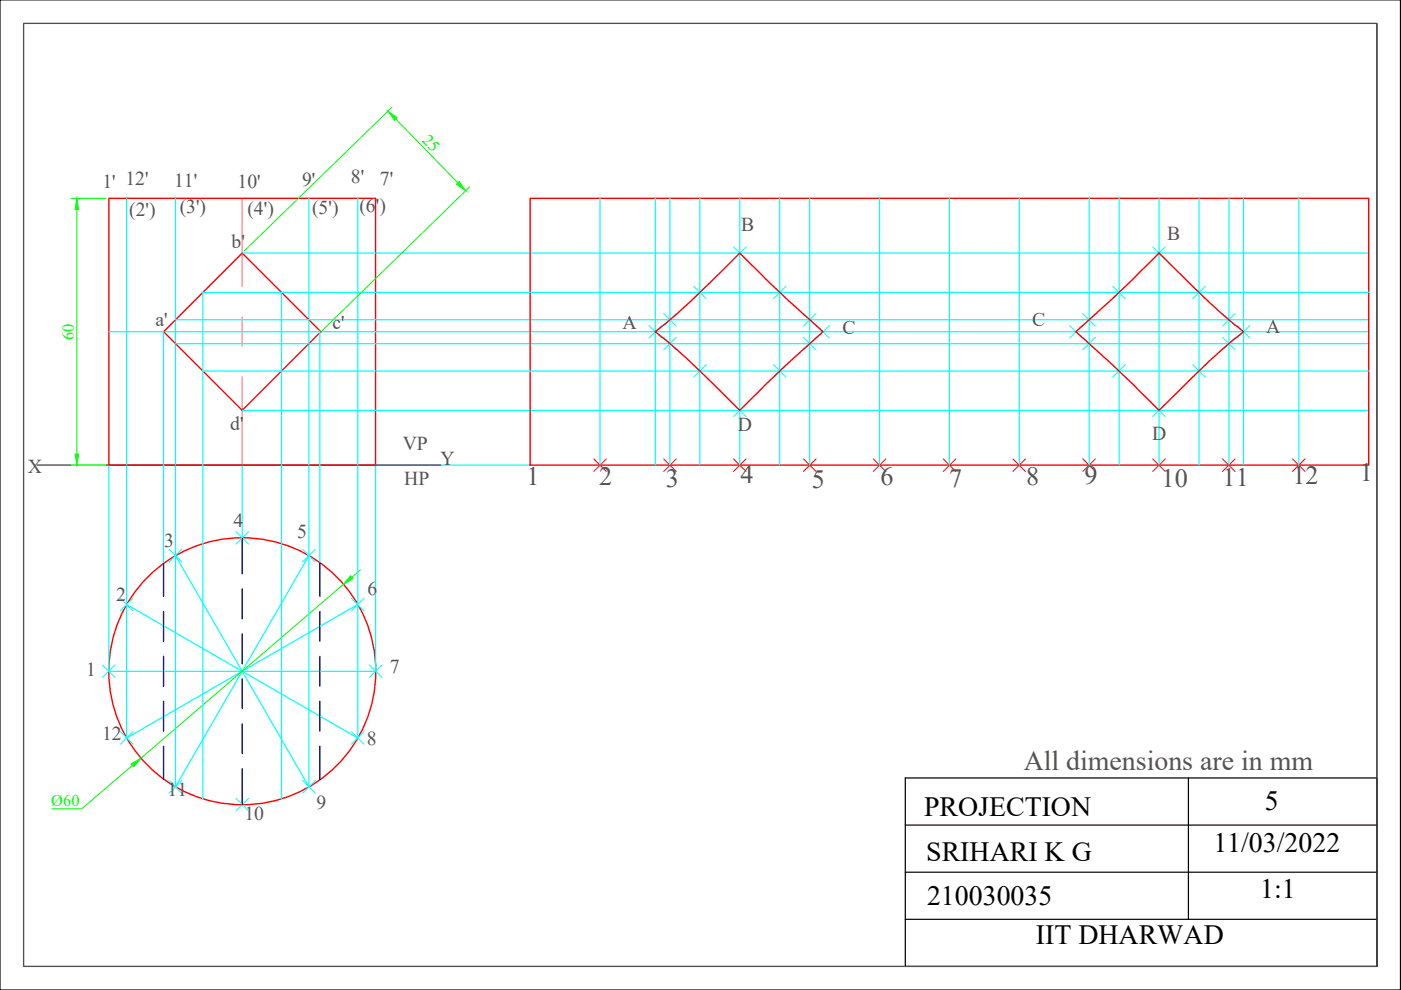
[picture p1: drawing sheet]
<svg xmlns="http://www.w3.org/2000/svg" width="297mm" height="210mm" viewBox="0 0 297 210" stroke-linecap="round" stroke-linejoin="round" font-family="sans-serif">
<!-- layer: Thin -->
<g fill="none" stroke="#0ff" stroke-width=".25">
<path d="M26.8 42.1v114.4l49.1-28.3M37.2 42.1v124.7l28.3-49M51.4 53.7h238.9M65.5 42.1v124.7l-28.3-49M75.9 42.1v114.4l-49.1-28.3M127.2 42.1v56.5M138.9 42.1v56.5M142 42.1v56.5M148.4 42.1v56.5M156.8 42.1v56.5M165.3 42.1v56.5M171.7 42.1v56.5"/>
<path d="M186.5 42.1v56.5M201.3 42.1v56.5M216.1 42.1v56.5M230.9 42.1v56.5M237.3 42.1v56.5M245.7 42.1v56.5M254.2 42.1v56.5M260.6 42.1v56.5M263.7 42.1v56.5M275.4 42.1v56.5M23.1 70.3h267.2M34.7 70.3v49.2"/>
<path d="M37.2 67.8h253.1M37.2 72.9h253.1M43 78.7h247.2M59.7 62v107.3M67.8 70.1v49.2M290.2 62h-247.2v107.3M23.1 98.6v43.7h56.5v-43.7h32.8M51.4 98.6v15.4M51.4 87h238.9"/>
</g>
<!-- layer: Axis -->
<path d="M7.9 98.6h85.5" fill="none" stroke="#545454" stroke-width=".3"/>
<!-- layer: Thick -->
<g fill="none" stroke="#f00" stroke-width=".3">
<path d="M23.1 42.1h56.5v56.5h-56.5zM112.4 42.1h177.8v56.5h-177.8zM34.7 70.3l16.7-16.6 16.6 16.6-16.6 16.7zM138.9 70.3a180.3 180.3 0 0 0 17.9-16.6l7.6 7.4 10.1 9.2-7.9 7.1-9.8 9.6-10.9-10.7zM228.1 70.3l10.1-9.2 7.5-7.4a200.1 200.1 0 0 0 16.2 15.2l1.8 1.4-7 6-11 10.7-9.7-9.6z"/>
<circle cx="51.4" cy="142.3" r="28.3"/>
</g>
<!-- layer: Thin -->
<g fill="none" stroke="#0ff" stroke-width=".21">
<path d="M155.5 52.3l2.7 2.7M158.2 52.3l-2.7 2.7M244.4 52.3l2.7 2.7M247.1 52.3l-2.7 2.7M137.6 69l2.7 2.7M140.3 69l-2.7 2.7M140.7 71.5l2.7 2.7M140.7 66.5l2.7 2.6M143.4 71.5l-2.7 2.7M143.4 66.5l-2.7 2.6M147.1 60.7l2.6 2.6M147.1 77.3l2.6 2.7"/>
<path d="M149.7 60.7l-2.6 2.6M149.7 77.3l-2.6 2.7M164 60.7l2.7 2.6M164 77.3l2.7 2.7M166.7 60.7l-2.7 2.6M166.7 77.3l-2.7 2.7M170.3 66.5l2.7 2.6M170.3 71.5l2.7 2.7M173 66.5l-2.7 2.6M173 71.5l-2.7 2.7M173.2 69l2.7 2.7M175.9 69l-2.7 2.7"/>
<path d="M226.8 69l2.6 2.7M229.4 69l-2.6 2.7M229.6 66.5l2.6 2.6M229.6 71.5l2.6 2.7M232.2 66.5l-2.6 2.6M232.2 71.5l-2.6 2.7M235.9 60.7l2.7 2.6M235.9 77.3l2.7 2.7M238.6 60.7l-2.7 2.6M238.6 77.3l-2.7 2.7M252.9 60.7l2.7 2.6M252.9 77.3l2.7 2.7"/>
<path d="M255.6 60.7l-2.7 2.6M255.6 77.3l-2.7 2.7M259.2 71.5l2.7 2.7M259.2 66.5l2.7 2.6M261.9 71.5l-2.7 2.7M261.9 66.5l-2.7 2.6M262.3 69l2.7 2.7M265 69l-2.7 2.7M155.5 85.7l2.7 2.6M158.2 85.7l-2.7 2.6M244.4 85.7l2.7 2.6M247.1 85.7l-2.7 2.6"/>
<path d="M35.9 116.5l2.6 2.6M38.5 116.5l-2.6 2.6M50 112.7l2.7 2.7M52.7 112.7l-2.7 2.7M64.2 116.5l2.6 2.6M66.8 116.5l-2.6 2.6M25.5 126.8l2.7 2.7M28.2 126.8l-2.7 2.7M74.5 126.8l2.7 2.7M77.2 126.8l-2.7 2.7M21.7 141l2.7 2.7M24.4 141l-2.7 2.7"/>
<path d="M25.5 155.1l2.7 2.7M28.2 155.1l-2.7 2.7M74.5 155.1l2.7 2.7M77.2 155.1l-2.7 2.7M78.3 141l2.7 2.7M81 141l-2.7 2.7M35.9 165.5l2.6 2.7M38.5 165.5l-2.6 2.7M50 169.3l2.7 2.6M52.7 169.3l-2.7 2.6M64.2 165.5l2.6 2.7M66.8 165.5l-2.6 2.7"/>
</g>
<!-- layer: Hidden -->
<g fill="none" stroke="#00f" stroke-width=".3">
<path d="M34.7 119.5v7M51.4 114v7.7M67.8 119.3v7.2M34.7 129.6v6.4M34.7 139.2v6.3M51.4 124.9v6.3M51.4 134.4v6.3M67.8 129.6v6.4M67.8 139.2v6.3M34.7 148.7v6.3M34.7 158.2v7M51.4 143.9v6.4"/>
<path d="M51.4 153.4v6.4M67.8 148.7v6.3M67.8 158.2v7.1M51.4 163v7.6"/>
</g>
<!-- layer: Dimension -->
<path d="M83.1 22.7l-31.3 30.5M83.9 25.2l13.2 13.5M99.6 39.6l-31.4 30.6M15.1 42.1h7.4M16.3 44.4v51.9M15.1 98.6h7.4M72.8 123.9l-42.9 36.9M76.4 120.8l-1.8 1.6M28.1 162.3l-10.8 9.2h-6.3" fill="none" stroke="#0f0" stroke-width=".21"/>
<g fill="#0f0" stroke="#0f0" stroke-width=".21">
<path d="M74.3 122.1l.6 .6-2.1 1.2z"/>
<path d="M27.8 162l2.1-1.2-1.5 1.8z"/>
<path d="M16.3 42.1l.4 2.3h-.8z"/>
<path d="M15.9 96.3h.8l-.4 2.3z"/>
<path d="M82.3 23.6l1.9 1.3-.5 .6z"/>
<path d="M96.8 39l.6-.5 1.3 1.9z"/>
</g>
<!-- layer: Center -->
<path d="M51.4 42.1v18.7M51.4 67.2v6.3M51.4 79.9v18.7" fill="none" stroke="#f0f" stroke-width=".21"/>
<!-- layer: Thick -->
<g fill="none" stroke="#f00" stroke-width=".21">
<path d="M125.9 97.3l2.7 2.7M128.6 97.3l-2.7 2.7M140.7 97.3l2.7 2.7M143.4 97.3l-2.7 2.7M155.5 97.3l2.7 2.7M158.2 97.3l-2.7 2.7M170.3 97.3l2.7 2.7M173 97.3l-2.7 2.7M185.2 97.3l2.6 2.7M187.8 97.3l-2.6 2.7M200 97.3l2.6 2.7M202.6 97.3l-2.6 2.7"/>
<path d="M214.8 97.3l2.6 2.7M217.4 97.3l-2.6 2.7M229.6 97.3l2.6 2.7M232.2 97.3l-2.6 2.7M244.4 97.3l2.7 2.7M247.1 97.3l-2.7 2.7M259.2 97.3l2.7 2.7M261.9 97.3l-2.7 2.7M274 97.3l2.7 2.7M276.7 97.3l-2.7 2.7"/>
</g>
<!-- layer: 0 -->
<path d="M0 0h296.9v209.9h-296.9zM5 5h286.9v199.9h-286.9zM191.9 164.9h100v40h-100zM191.9 174.9h100M252 164.9v30M191.9 184.9h100M191.9 194.9h100" fill="none" stroke="#000" stroke-width=".25"/>
<!-- layer: Axis -->
<path d="M5 5h286.9v199.9h-286.9z" fill="none" stroke="#545454" stroke-width=".21"/>
<text font-size="5.9" fill="#545454" x="217" y="163.3">All dimensions are in mm</text>
<g font-size="5.9">
<text x="195.9" y="173.1">PROJECTION</text>
<text x="268.2" y="171.8">5</text>
<text x="196.4" y="182.5">SRIHARI K G</text>
<text x="257.3" y="180.7">11/03/2022</text>
<text x="196.6" y="191.8">210030035</text>
<text x="267.2" y="190.3">1:1</text>
<text x="219.6" y="200.3">IIT DHARWAD</text>
</g>
<g font-size="5.6" fill="#545454">
<text x="288.3" y="101.9">1</text>
<text x="111.6" y="102.8">1</text>
<text x="127" y="102.8">2</text>
<text x="141.2" y="103.2">3</text>
<text x="157" y="102.4">4</text>
<text x="172.1" y="103.6">5</text>
<text x="186.7" y="102.9">6</text>
<text x="201.2" y="103.2">7</text>
<text x="217.6" y="102.8">8</text>
<text x="230" y="102.6">9</text>
<text x="246.3" y="103.2">10</text>
<text x="259.2" y="103.1">11</text>
<text x="274" y="102.6">12</text>
</g>
<g font-size="4.2" fill="#545454">
<text x="21.7" y="39.9">1' 12'</text>
<text x="36.9" y="39.6">11'</text>
<text x="50.4" y="39.8">10'</text>
<text x="64.1" y="39.3">9'</text>
<text x="74.4" y="38.8">8'</text>
<text x="80.6" y="39.2">7'</text>
<text x="27.4" y="45.8">(2')</text>
<text x="38.1" y="45.2">(3')</text>
<text x="52.5" y="45.5">(4')</text>
<text x="66.2" y="45.3">(5')</text>
<text x="76.2" y="44.8">(6')</text>
<text x="49.1" y="52.7">b'</text>
<text x="157.1" y="49.1">B</text>
<text x="247.4" y="50.9">B</text>
<text x="32.9" y="69.1">a'</text>
<text x="70.5" y="69.8">c'</text>
<text x="132" y="69.7">A</text>
<text x="178.6" y="70.8">C</text>
<text x="218.8" y="69.1">C</text>
<text x="268.4" y="70.6">A</text>
<text x="48.8" y="91.1">d'</text>
<text x="85.4" y="95.4">VP</text>
<text x="156.4" y="91.5">D</text>
<text x="244.3" y="93.3">D</text>
<text x="5.9" y="100.3">X</text>
<text x="93.4" y="98.6">Y</text>
<text x="85.7" y="102.8">HP</text>
<text x="49.5" y="111.8">4</text>
<text x="34.8" y="116">3</text>
<text x="63" y="114.1">5</text>
<text x="24.6" y="127.4">2</text>
<text x="77.9" y="126.3">6</text>
<text x="18.3" y="143.3">1</text>
<text x="82.7" y="142.6">7</text>
<text x="21.6" y="156.9">12</text>
<text x="77.8" y="157.9">8</text>
<text x="35.5" y="168.7">11</text>
<text x="51.8" y="173.9">10</text>
<text x="67.1" y="171.6">9</text>
</g>
<g font-size="3.5" fill="#0f0">
<text x="89.4" y="29.9" transform="rotate(46 89.4 29.9)">25</text>
<text x="15.7" y="72.1" transform="rotate(-90 15.7 72.1)">60</text>
<text x="10.9" y="170.8">Ø60</text>
</g>
</svg>
